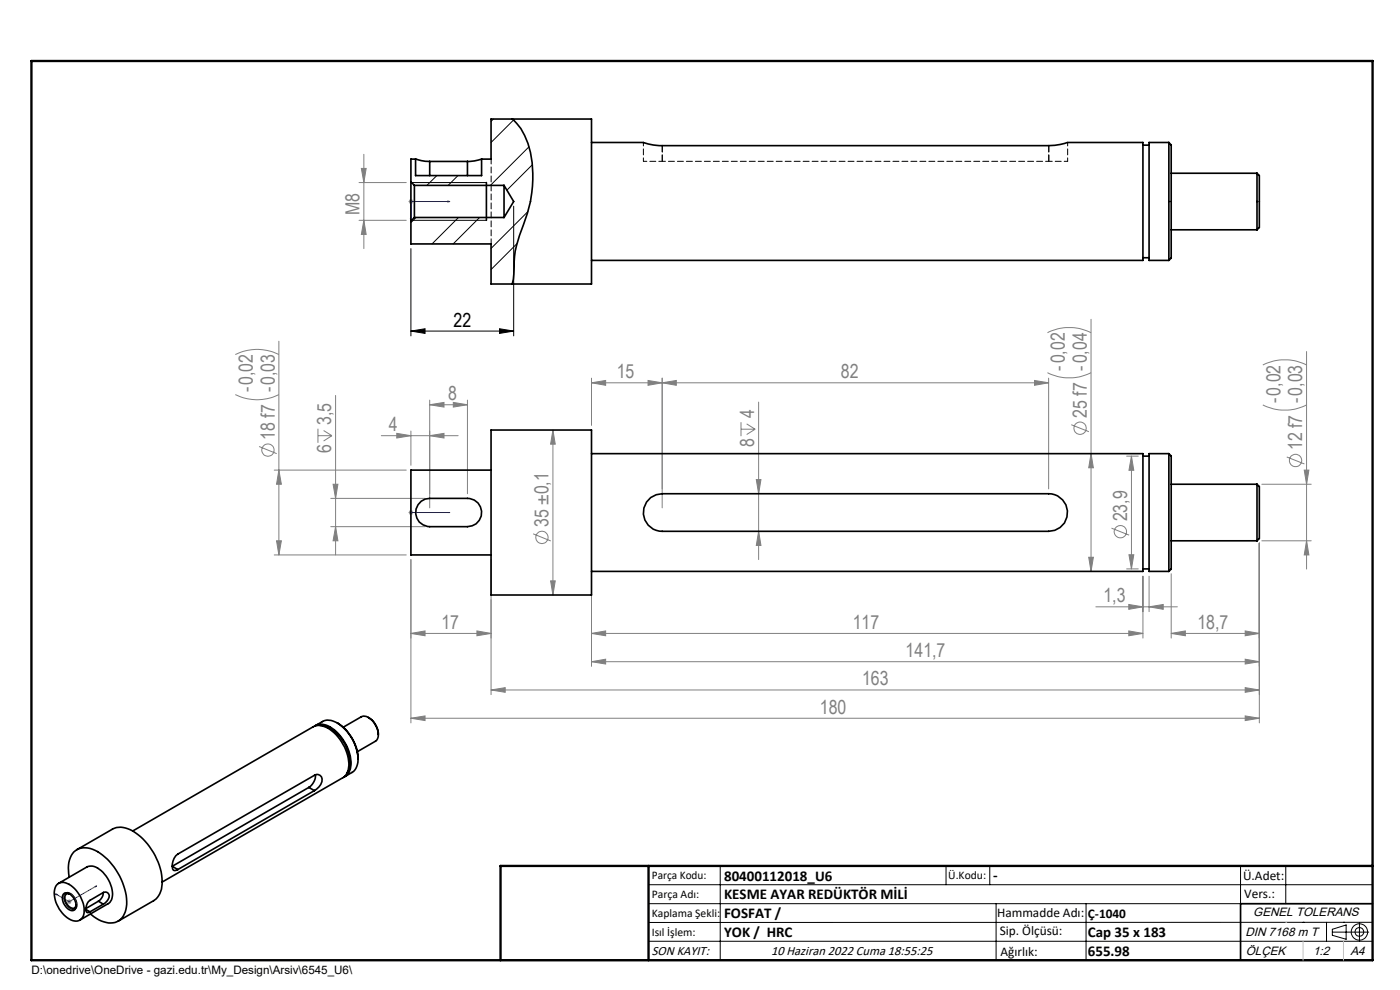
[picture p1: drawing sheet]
<svg xmlns="http://www.w3.org/2000/svg" width="297mm" height="210mm" viewBox="0 0 297 210" stroke-linecap="round" stroke-linejoin="round" font-family="sans-serif">
<g fill="none" stroke="#808080" stroke-width=".21">
<path d="M76.2 38.7h10M76.7 35.7h1l-.5 3zM77.2 32.7v20M76.2 46.7h10M77.2 46.7l.5 3h-1zM86.7 42.7h1M86.8 42.4l.7 .7M87.2 42.3v.9M87.5 42.4l-.7 .7M49.9 75.2a10.3 10.3 0 0 1 9.3 0M59.2 72.4v45.3M222.2 79a10.3 10.3 0 0 0 9.3 0"/>
<path d="M222.2 70.6a10.3 10.3 0 0 1 9.3 0M231.5 67.7v53.5M267.9 77.4a10.4 10.4 0 0 1 9.3 0M277.2 74.6v46.1M49.9 83.7a10.3 10.3 0 0 0 9.3 0M55 94.7l3.7 1.5M58.2 99.7h28M59.2 99.7l.5 3h-1zM67.5 90.9v3M67.5 92.4h2.9M68.7 91.3l1.7 1.1M70.4 92.4l-1.7 1.1"/>
<path d="M71.2 83.9v33.8M80.9 92.4h16.3M84.2 91.9l3 .5-3 .5zM87.2 91.4v7.3M91.2 85.9l3-.5v1zM91.2 84.9v22.8M91.2 85.9h8M91.2 92.4l3-.5v1zM96.2 85.4l3 .5-3 .5zM99.2 84.9v19.8M117.3 91.2l.5 3h-1zM117.3 91.2v35"/>
<path d="M125.5 81.2l3-.5v1zM125.5 81.2h97M125.5 80.2v10M137.5 80.7l3 .5-3 .5zM140.5 81.2l3-.5v1zM140.5 80.2v27.5M157.2 89.6v2.9M157.2 91h3M158.4 89.9l1.8 1.1M160.2 91l-1.8 1.2M160.9 85.3v33.4M219.5 80.7l3 .5-3 .5z"/>
<path d="M222.5 80.2v23.5M227.3 90.1l3.7 1.5M231.5 96.2l.5 3h-1zM239 96.8h2.5M240 96.8l.5 3h-1zM240 96.8v23.9M267.9 85.9a10.4 10.4 0 0 0 9.3 0M273 96.9l3.7 1.5M276.7 99.7h1l-.5 3zM58.2 117.7h28M58.7 114.7h1l-.5 3zM70.2 111.7h20"/>
<path d="M70.2 105.7h20M70.7 102.7h1l-.5 3zM71.2 111.7l.5 3h-1zM86.7 108.7h1M86.8 108.4l.7 .7M87.2 108.2v1M87.2 118.7v34.6M87.5 108.4l-.7 .7M104.2 118.7v28.6M113.1 113.2l3.7 1.6M160.4 101.7h1l-.5 3zM160.9 112.7l.5 3h-1z"/>
<path d="M231 118.2h1l-.5 3zM235.8 112l3.7 1.5M239.5 117.7h1l-.5 3zM267.2 115.2v38.1M267.7 114.7h10.5M267.7 102.7h10.5M277.2 114.7l.5 3h-1zM87.2 134.4l3-.6v1.1zM87.2 134.4h17M101.2 133.8l3 .6-3 .5zM116.8 123.2h1l-.5 3zM125.5 134.4l3-.6v1.1z"/>
<path d="M125.5 134.4h117M125.5 122.2v19.1M232.5 128.7h17.3M239 120.7h2.5M239.5 133.8l3 .6-3 .5zM239.5 128.2l3 .5-3 .5zM242.5 122.2v13.2M243.8 128.7l3-.5v1zM243.8 122.2v7.5M248.5 134.4l3-.6v1.1zM248.5 121.7v13.7M248.5 134.4h18.7"/>
<path d="M264.2 133.8l3 .6-3 .5zM264.2 139.8l3 .6-3 .5zM87.2 152.4l3-.5v1zM87.2 152.4h180M104.2 146.4l3-.5v1zM104.2 146.4h163M125.5 140.4l3-.6v1.1zM125.5 140.4h141.7M264.2 145.9l3 .5-3 .5zM264.2 151.9l3 .5-3 .5zM14.2 191.3h1M14.3 190.9l.7 .7"/>
<path d="M14.7 190.8v1M15 190.9l-.7 .7"/>
<circle cx="56.9" cy="95.5" r="1.3"/>
<circle cx="229.1" cy="90.8" r="1.31"/>
<circle cx="274.8" cy="97.7" r="1.31"/>
<circle cx="115" cy="114" r="1.31"/>
<circle cx="237.7" cy="112.8" r="1.31"/>
</g>
<g fill="none" stroke="#000" stroke-width=".21">
<path d="M87.3 38.7h15.9M87.2 52.7v18.6M87.3 46.7h15.9M109 43.7v27.6M87.2 70.2l3-.5v1zM87.2 70.2h21.8M106 69.7l3 .5-3 .5zM13.8 189.5a1.75 1.75 0 0 1 2.3 1.3 1.38 1.38 0 0 1-.5 2.2 2.62 2.62 0 0 1-1.8-3.4zM137.6 187.7h153.6M137.6 191.7h153.6M137.6 199.7h153.6M152.8 183.7v20"/>
<path d="M200.7 183.7v4M210 183.7v4M211.3 191.7v12M230.4 191.7v12M263.2 183.7v20M272.8 183.7v8M276.4 195.6h.1M281.4 195.6v4.1M282.6 197.7h7.8M282.6 197.1l3-.9v3l-3-.8zM285 195.6h.1M288.4 195.8v3.8"/>
<path d="M291.2 195.6l-153.6 .1"/>
<circle cx="288.4" cy="197.7" r="1.74"/>
<circle cx="288.4" cy="197.7" r=".93"/>
</g>
<path d="M87.1 46.5h.2l-.1 .3zM95 42.6l.4 .1-.4 .2zM95.4 42.7h-8.2v4.1M87.1 108.7h.2zM87.2 108.7h.1M87.2 108.7h8.2M95.4 108.7h-.4h.4M11.8 189.6l.3 .1-.1 .1zM20.1 188.1l.4-.2-.2 .2zM20.5 187.9l-5.8 3.4-2.9-1.7" fill="none" stroke="#00f" stroke-width=".21"/>
<path d="M103.2 38.7v8M291.2 191.7h-28v12M106.2 203.7h185" fill="none" stroke="#000" stroke-width=".35"/>
<path d="M6.7 12.9h284.5v190.8h-284.5zM137.6 183.7v20M291.2 183.7h-185v20" fill="none" stroke="#000" stroke-width=".5"/>
<path d="M272.8 195.6h.1M276.4 199.7v4M285 199.7v4" fill="none" stroke="#c0c0c0" stroke-width=".21"/>
<g fill="#00f">
<path d="M87.1 108.7h.2zM95 108.7h.4z"/>
<path d="M11.8 189.6l.2 .2 .1-.1zM20.1 188.1h.2l.2-.2z"/>
<path d="M87.1 46.5h.2l-.1 .3zM95 42.6l.4 .1-.4 .2z"/>
</g>
<path d="M106 69.7l3 .5-3 .5zM87.2 70.2l3-.5v1z" fill="#000"/>
<g fill="#808080">
<path d="M96.2 85.4l3 .5-3 .5zM91.2 85.9l3-.5v1zM219.5 80.7l3 .5-3 .5zM140.5 81.2l3-.5v1zM264.2 133.8l3 .6-3 .5zM248.5 134.4l3-.6v1.1zM264.2 139.8l3 .6-3 .5zM125.5 140.4l3-.6v1.1zM264.2 145.9l3 .5-3 .5zM104.2 146.4l3-.5v1zM264.2 151.9l3 .5-3 .5zM87.2 152.4l3-.5v1z"/>
<path d="M71.2 111.7l.5 3h-1zM70.7 102.7h1l-.5 3z"/>
<path d="M277.2 114.7l.5 3h-1zM276.7 99.7h1l-.5 3z"/>
<path d="M77.2 46.7l.5 3h-1zM76.7 35.7h1l-.5 3z"/>
<path d="M160.4 101.7h1l-.5 3zM160.9 112.7l.5 3h-1zM59.2 99.7l.5 3h-1zM58.7 114.7h1l-.5 3zM240 96.8l.5 3h-1zM239.5 117.7h1l-.5 3zM231.5 96.2l.5 3h-1zM231 118.2h1l-.5 3zM117.3 91.2l.5 3h-1zM116.8 123.2h1l-.5 3z"/>
<path d="M84.2 91.9l3 .5-3 .5zM91.2 92.4l3-.5v1zM125.5 81.2l3-.5v1zM137.5 80.7l3 .5-3 .5zM125.5 134.4l3-.6v1.1zM239.5 133.8l3 .6-3 .5zM239.5 128.2l3 .5-3 .5zM243.8 128.7l3-.5v1zM87.2 134.4l3-.6v1.1zM101.2 133.8l3 .6-3 .5z"/>
</g>
<g fill="none" stroke="#000" stroke-width=".35">
<path d="M87.2 38.6v8.3M87.2 38.6l.7 .7M87.9 39.3v6.8M87.9 39.3h19M88.2 33.8l2 .4h1M88.2 33.8h-1v4.8M88.2 33.8v3.4h14v-3.4M91.2 34.2h8M91.2 34.2v3M99.2 34.2v3M102.2 33.8h2v-8.5h21.3v34.9h-21.3v-8.5h-17v-4.8M102.2 33.8l-1.6 .3-1.4 .1"/>
<path d="M106.9 39.3v6.8M106.9 39.3l2.1 3.4-2.1 3.4M108.7 25.3a11.8 11.8 0 0 1 3.8 7 27 27 0 0 1-1.4 15.4 22.9 22.9 0 0 0-2.1 10.4l-.3 2.1M125.5 30.2h11M136.5 30.3l3.4 .6h82.6l2.4-.3 1.5-.3M226.4 30.2h16.1v25h-117M242.5 30.8h1.3M248 30.2v25M248 30.2l.5 .6v23.9l-.5 .5M248 30.2h-4.2v25h4.2M248.5 36.8h18.2M266.7 36.8v11.9"/>
<path d="M266.7 36.8l.5 .4v11.1l-.5 .4M87.9 46.1l-.7 .8M87.9 46.1h19M242.5 54.7h1.3M248.5 48.7h18.2M104.2 91.2h21.3v35h-21.3zM104.2 99.7h-17v18h17M125.5 96.2h117v25h-117M242.5 96.8h1.3M248 96.2v25M248 96.2l.5 .5v24l-.5 .5M248 96.2h-4.2v25h4.2"/>
<path d="M89.4 106.3l.8-.4 1-.2h8a3 3 0 0 1 3 3 3 3 0 0 1-3 3h-8a3 3 0 0 1-2.9-2 3 3 0 0 1 1.1-3.4zM138 105.5l1.2-.6 1.3-.2h82a4 4 0 0 1 4 4 4 4 0 0 1-4 4h-82a4 4 0 0 1-3.8-2.7 4 4 0 0 1 1.3-4.5zM248.5 114.7h18.2M248.5 102.7h18.2M266.7 102.7v12M266.7 102.7l.5 .5v11l-.5 .5M242.5 120.7h1.3M66.7 154a3.2 3.2 0 0 1 3.8 .5 9.2 9.2 0 0 1 3.8 8.6l-.5 1.1-.9 .6M66.9 153.9a4.8 4.8 0 0 1 2.5-1.2 6.5 6.5 0 0 1 5 3.5 7.7 7.7 0 0 1 1.3 6.4l-.7 1-1.8 1.1M67.8 153.9a5.6 5.6 0 0 1 4.7 2.9 7.3 7.3 0 0 1 1.4 6.7l-.3 .5M71.5 153.3a9.4 9.4 0 0 1 4.5 7.7M72.8 154.3l3.9-2.3a2.44 2.44 0 0 1 2.7 1.4 3.1 3.1 0 0 1 .4 3.8l-4 2.2"/>
<path d="M78.1 152.2a4.3 4.3 0 0 1 2.2 3.6M28.2 176.3l38.3-22.1a3.7 3.7 0 0 1 4 .9 9.2 9.2 0 0 1 3.4 8.2l-.6 1.2-.5 .5-38.4 22.1M65.5 167l-29 16.8 1.2 .7M65.5 167l1.2 .7M66.7 167.7a2.51 2.51 0 0 0 1.5-2.9 1.03 1.03 0 0 0-1.5-.3l-29 16.7a2.93 2.93 0 0 0-.9 3.4l.3 .1 .6-.2M66.7 167.7l-29 16.8M66.9 164.4a3.1 3.1 0 0 1-1.4 2.6M12.1 187.7a2.19 2.19 0 0 1 3 .1 6.6 6.6 0 0 1 2.6 6.5 1.88 1.88 0 0 1-3 .6 6.4 6.4 0 0 1-3-6.6zM12.4 187.4l6.1-3.5a2.64 2.64 0 0 1 2.9 .8 6.5 6.5 0 0 1 2.3 6.1l-.6 .8-6.2 3.6M13.4 189.7a1.15 1.15 0 0 1 1.8 .3 2.51 2.51 0 0 1 .7 2.9 1.65 1.65 0 0 1-2.3-1.1l-.4-1.3zM14.7 186.1a6.4 6.4 0 0 1 1-5.4 4.3 4.3 0 0 1 5.5 .3 13.4 13.4 0 0 1 5.6 11.4 3.5 3.5 0 0 1-5.3 3l-2.3-1.5M14.8 189.7a.76 .76 0 0 0-.9 .1 .76 .76 0 0 0-.1 .9 2.03 2.03 0 0 0 2 1.9l.4-.6"/>
<path d="M16.3 180.2l7.5-4.3a4.9 4.9 0 0 1 5.5 1.2 13.4 13.4 0 0 1 5 11 4 4 0 0 1-1.7 3l-7.5 4.3M18.2 192.9l.9 .5M20.9 191.2l-2.7 1.5M20.9 191.2l1 .6M21.9 191.8a1.88 1.88 0 0 0 1.1-2.2 .82 .82 0 0 0-1.1-.3l-2.8 1.7a2.19 2.19 0 0 0-.7 2.5l.7-.1M21.9 191.8l-2.8 1.6M21.9 189.3a2.37 2.37 0 0 1-1 1.9"/>
</g>
<path d="M87.2 33.8h.1M92.7 37.2l-2.1 2.1M97.2 37.2l-2.1 2.1M104.7 25.3l-.5 .4M108.9 25.5l-4.7 4.7M112.2 31.1l-8.2 8.2M112.9 35l-5.4 5.3M88.3 46.1l-1.1 1.1M97.3 46.1l-5.6 5.6M101.7 46.1l-5.6 5.6M109.7 51.7l-5.5 5.5M112 44.9l-7.8 7.8" fill="none" stroke="#000" stroke-width=".21"/>
<path d="M136.5 34.2h4M136.5 30.2v4M222.5 34.2h4M226.5 34.2v-4" fill="none" stroke="#000" stroke-width=".21" stroke-dasharray="1.3 .6" stroke-dashoffset=".5"/>
<path d="M140.5 34.2v-3.3M222.5 34.2v-3.3" fill="none" stroke="#000" stroke-width=".21" stroke-dasharray="1.3 .6" stroke-dashoffset="-.1"/>
<path d="M140.5 34.2h82" fill="none" stroke="#000" stroke-width=".21" stroke-dasharray="1.3 .6" stroke-dashoffset=".6"/>
<path d="M104.2 33.7v18" fill="none" stroke="#000" stroke-width=".21" stroke-dasharray="1.3 .6" stroke-dashoffset=".2"/>
<g font-size="4.1" fill="#808080">
<text x="76.3" y="45.6" transform="rotate(-90 76.3 45.6)">M8</text>
<text x="53.6" y="83.2" transform="rotate(-90 53.6 83.2)">-0,02</text>
<text x="130.8" y="80.3">15</text>
<text x="178.4" y="80.3">82</text>
<text x="225.9" y="78.6" transform="rotate(-90 225.9 78.6)">-0,02</text>
<text x="95" y="84.9">8</text>
<text x="160" y="88.7" transform="rotate(-90 160 88.7)">4</text>
<text x="230.6" y="88.7" transform="rotate(-90 230.6 88.7)">25 f7 -0,04</text>
<text x="271.6" y="85.4" transform="rotate(-90 271.6 85.4)">-0,02</text>
<text x="58.3" y="93.3" transform="rotate(-90 58.3 93.3)">18 f7 -0,03</text>
<text x="70.3" y="90.1" transform="rotate(-90 70.3 90.1)">3,5</text>
<text x="82.5" y="91.5">4</text>
<text x="160" y="94.8" transform="rotate(-90 160 94.8)">8</text>
<text x="276.3" y="95.5" transform="rotate(-90 276.3 95.5)">12 f7 -0,03</text>
<text x="70.3" y="96.2" transform="rotate(-90 70.3 96.2)">6</text>
<text x="116.4" y="111.8" transform="rotate(-90 116.4 111.8)">35 ±0,1</text>
<text x="239.1" y="110.6" transform="rotate(-90 239.1 110.6)">23,9</text>
<text x="234.1" y="127.8">1,3</text>
<text x="93.6" y="133.4">17</text>
<text x="180.9" y="133.4">117</text>
<text x="254" y="133.4">18,7</text>
<text x="192.1" y="139.4">141,7</text>
<text x="182.9" y="145.4">163</text>
<text x="173.9" y="151.4">180</text>
</g>
<text font-size="4.1" x="96.2" y="69.3">22</text>
<g font-size="3.2">
<text x="153.6" y="186.8">80400112018_U6</text>
<text x="153.6" y="190.8">KESME AYAR REDÜKTÖR MİLİ</text>
<text x="210.7" y="186.6">-</text>
<text x="153.6" y="194.8">FOSFAT /</text>
<text x="153.6" y="198.8">YOK / HRC</text>
<text x="230.8" y="198.7">Cap 35 x 183</text>
<text x="230.8" y="202.8">655.98</text>
</g>
<g font-size="2.8">
<text x="263.7" y="186.7">Ü.Adet:</text>
<text x="263.9" y="190.5">Vers.:</text>
<text x="211.5" y="194.5">Hammadde Adı:</text>
<text x="230.8" y="194.7">Ç-1040</text>
<text x="138.3" y="202.6">SON KAYIT:</text>
<text x="163.6" y="202.6">10 Haziran 2022 Cuma 18:55:25</text>
<text x="212.1" y="198.4">Sip. Ölçüsü:</text>
<text x="212.2" y="202.7">Ağırlık:</text>
</g>
<g font-size="2.6">
<text x="265.9" y="194.4">GENEL TOLERANS</text>
<text x="264.2" y="198.5">DIN 7168 m T</text>
<text x="264.3" y="202.6">ÖLÇEK</text>
<text x="278.5" y="202.6">1:2</text>
<text x="286.5" y="202.6">A4</text>
</g>
<g font-size="2.5">
<text x="138.3" y="186.4">Parça Kodu:</text>
<text x="138.3" y="190.5">Parça Adı:</text>
<text x="201.2" y="186.5">Ü.Kodu:</text>
<text x="138.3" y="194.5">Kaplama Şekli:</text>
<text x="138.3" y="198.6">Isıl İşlem:</text>
<text x="6.7" y="206.7">D:\onedrive\OneDrive - gazi.edu.tr\My_Design\Arsiv\6545_U6\</text>
</g>
</svg>
